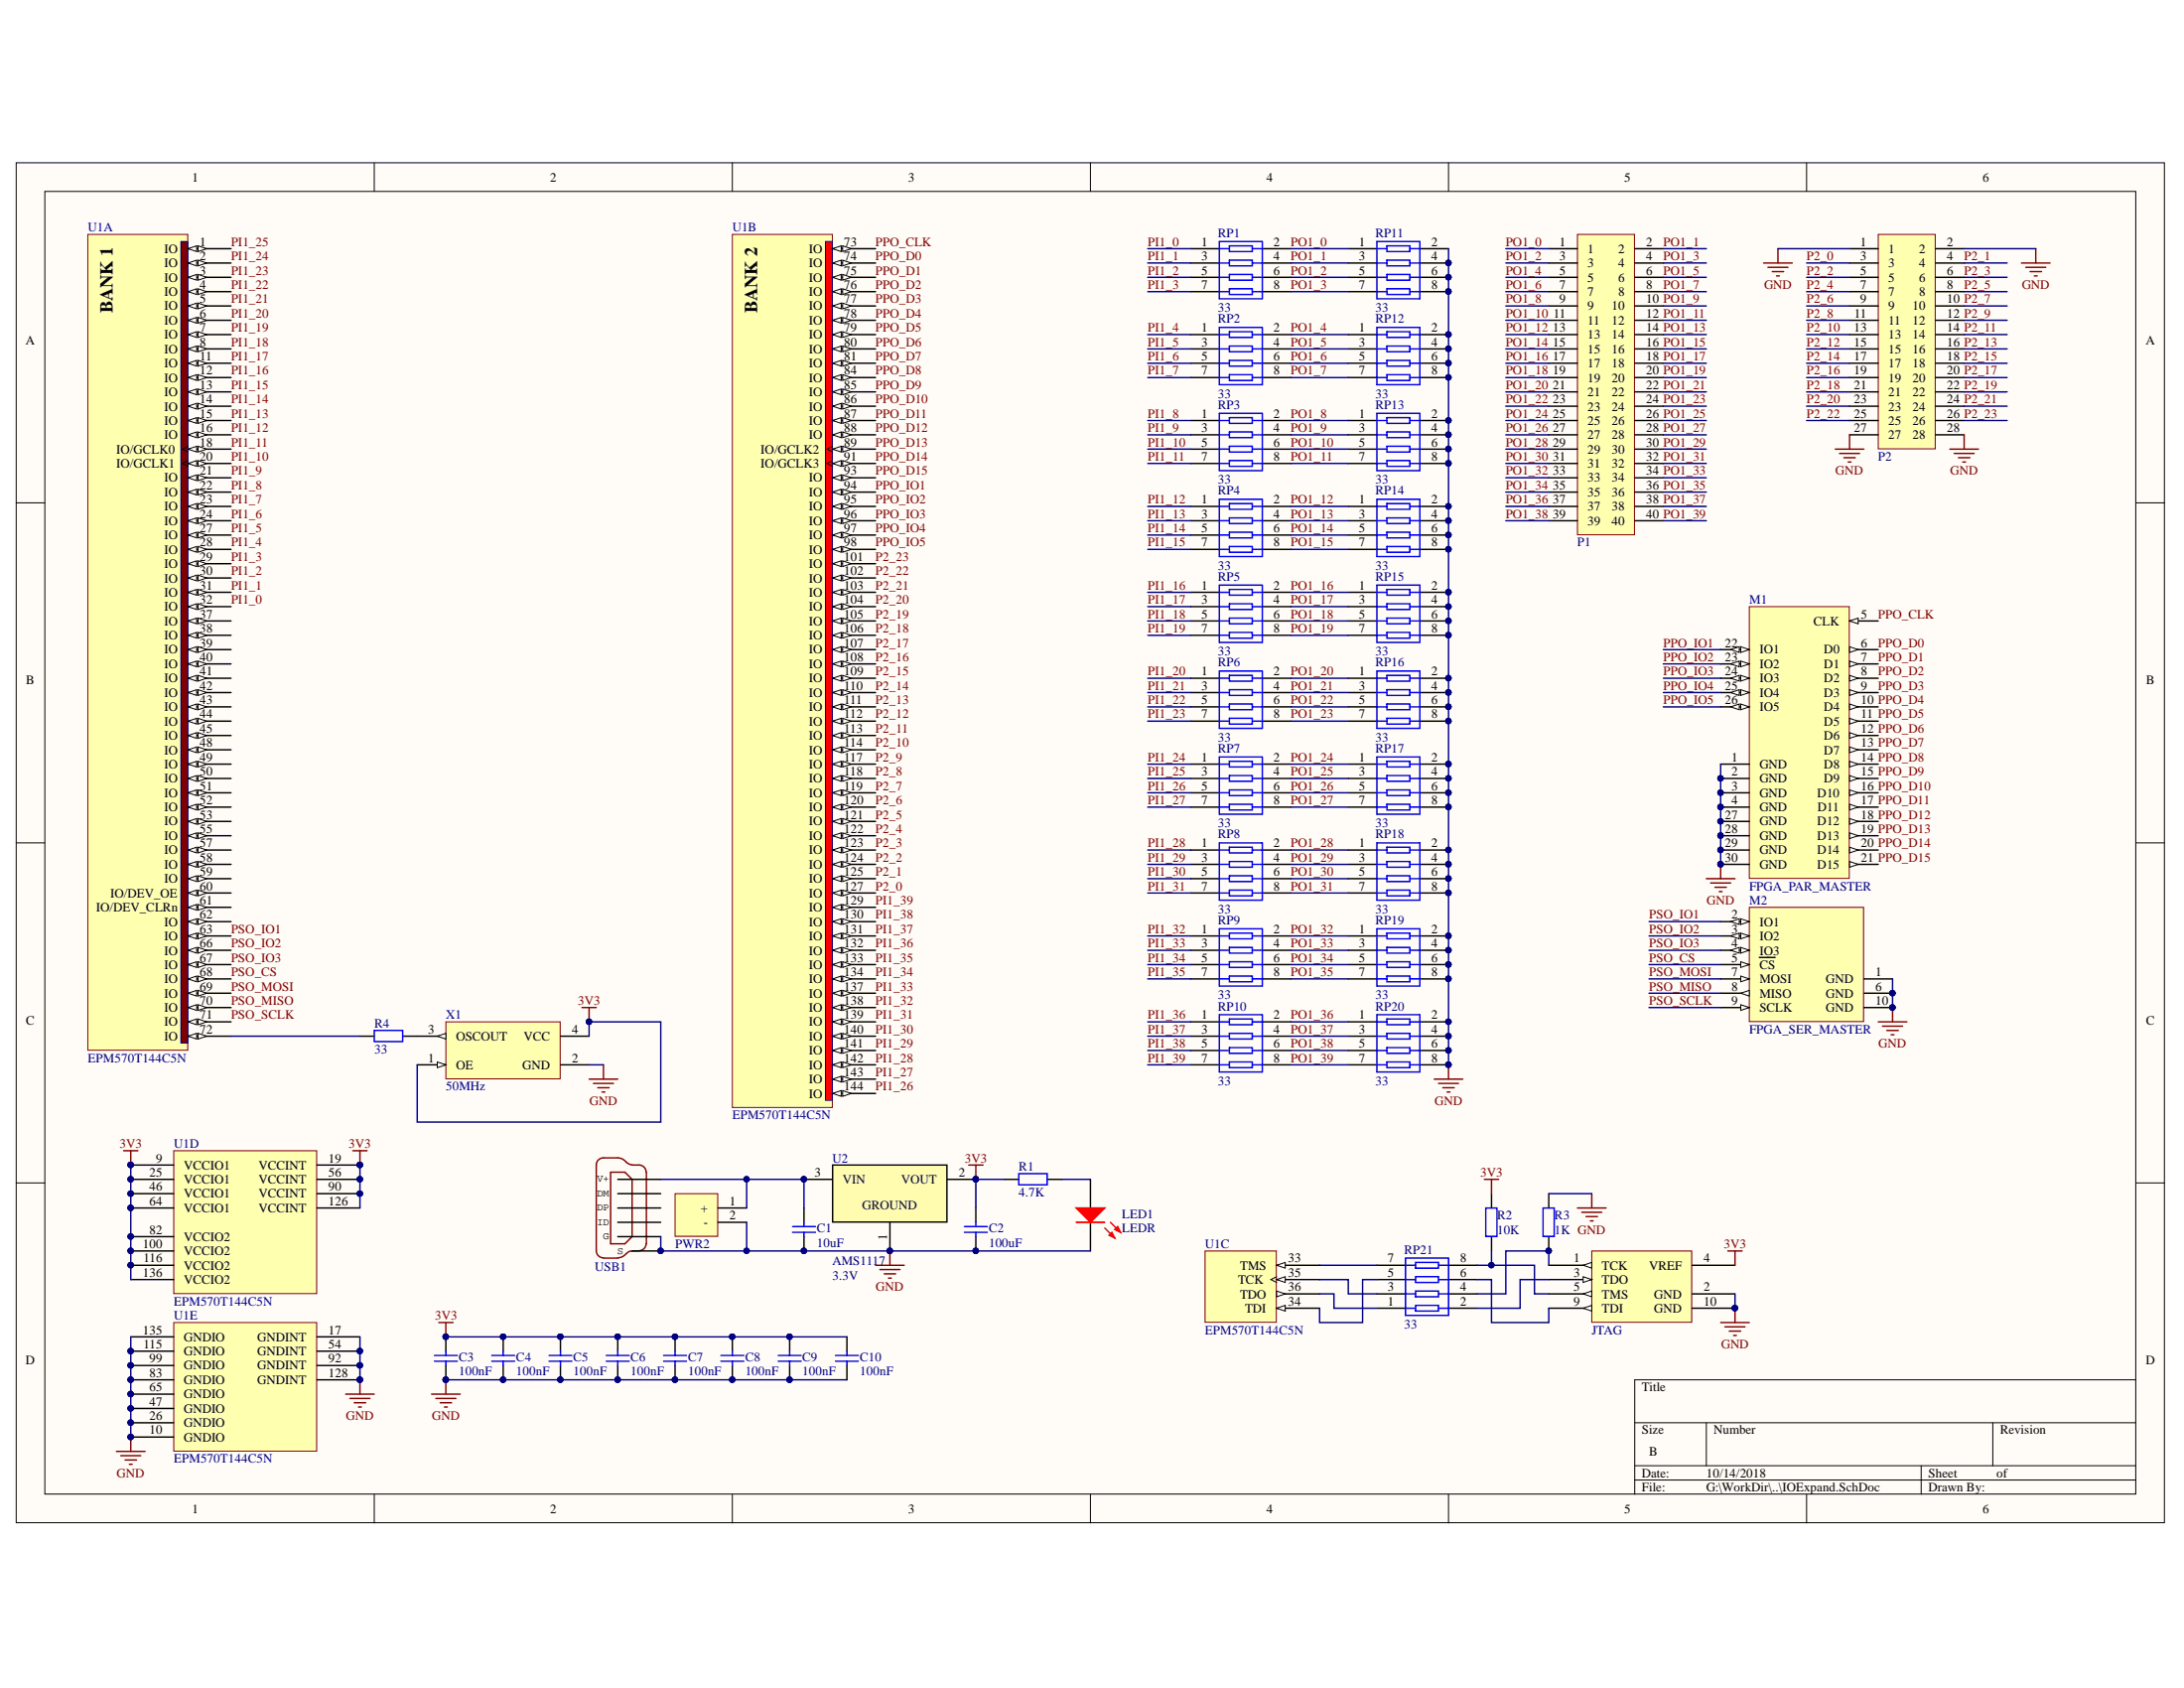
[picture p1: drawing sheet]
# Altium project IOExpand.PrjPCB
1 sheet, 46 parts. Net scope: global (net labels, ports and power ports of the same name join across sheets).
Board file: IOExpand.PcbDoc

## Sheet IOExpand.SchDoc
size B

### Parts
C1  value 10uF  [0805C]  (hidden comment: MLCC)
C2  value 100uF  [1206C]  (hidden comment: MLCC)
C3  value 100nF  [0603C]  (hidden comment: MLCC)
C4  value 100nF  [0603C]  (hidden comment: MLCC)
C5  value 100nF  [0603C]  (hidden comment: MLCC)
C6  value 100nF  [0603C]  (hidden comment: MLCC)
C7  value 100nF  [0603C]  (hidden comment: MLCC)
C8  value 100nF  [0603C]  (hidden comment: MLCC)
C9  value 100nF  [0603C]  (hidden comment: MLCC)
C10  value 100nF  [0603C]  (hidden comment: MLCC)
JTAG  JTAG_ALTERA  [JTAG10]  (value not drawn)
LED1  LEDR  [LED1206R]
M1  FPGA_PAR_MASTER  [IDC30]
M2  FPGA_SER_MASTER  [IDC10]
P1  Dual 20 pin port  [201S2X20]  (value not drawn)
P2  Dual 14 pin port  [201S2X14]  (value not drawn)
PWR2  WPORT2_PWR  [VH3.96-POWER-2P]  (value not drawn)
R1  value 4.7K  [0603R]  (hidden comment: Resistor)
R2  value 10K  [0603R]  (hidden comment: Resistor)
R3  value 1K  [0603R]  (hidden comment: Resistor)
R4  value 33  [0603R]  (hidden comment: Resistor)
RP1  value 33  [8P4R_0603]  (hidden comment: Res Pack)
RP2  value 33  [8P4R_0603]  (hidden comment: Res Pack)
RP3  value 33  [8P4R_0603]  (hidden comment: Res Pack)
RP4  value 33  [8P4R_0603]  (hidden comment: Res Pack)
RP5  value 33  [8P4R_0603]  (hidden comment: Res Pack)
RP6  value 33  [8P4R_0603]  (hidden comment: Res Pack)
RP7  value 33  [8P4R_0603]  (hidden comment: Res Pack)
RP8  value 33  [8P4R_0603]  (hidden comment: Res Pack)
RP9  value 33  [8P4R_0603]  (hidden comment: Res Pack)
RP10  value 33  [8P4R_0603]  (hidden comment: Res Pack)
RP11  value 33  [8P4R_0603]  (hidden comment: Res Pack)
RP12  value 33  [8P4R_0603]  (hidden comment: Res Pack)
RP13  value 33  [8P4R_0603]  (hidden comment: Res Pack)
RP14  value 33  [8P4R_0603]  (hidden comment: Res Pack)
RP15  value 33  [8P4R_0603]  (hidden comment: Res Pack)
RP16  value 33  [8P4R_0603]  (hidden comment: Res Pack)
RP17  value 33  [8P4R_0603]  (hidden comment: Res Pack)
RP18  value 33  [8P4R_0603]  (hidden comment: Res Pack)
RP19  value 33  [8P4R_0603]  (hidden comment: Res Pack)
RP20  value 33  [8P4R_0603]  (hidden comment: Res Pack)
RP21  value 33  [8P4R_0603]  (hidden comment: Res Pack)
U1  EPM570T144C5N  [TQFP144_N]  (parts A,B,C,D,E of 5)
U2  AMS1117  value 3.3V  [DCY4]
USB1  MICRO-USB  [USB-MICRO]  (value not drawn)
X1  value 50MHz  [XTAL-3225]  (hidden comment: Oscillator)

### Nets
3V3: C2.2 C3.2 C4.2 C5.2 C6.2 C7.2 C8.2 C9.2 C10.2 JTAG.4(VREF) R1.1 R2.2 U1.9(VCCIO1) U1.19(VCCINT) U1.25(VCCIO1) U1.46(VCCIO1) U1.56(VCCINT) U1.64(VCCIO1) U1.82(VCCIO2) U1.90(VCCINT) U1.100(VCCIO2) U1.116(VCCIO2) U1.126(VCCINT) U1.136(VCCIO2) U2.2(VOUT) X1.1(OE) X1.4(VCC)
GND: C1.1 C2.1 C3.1 C4.1 C5.1 C6.1 C7.1 C8.1 C9.1 C10.1 JTAG.2(GND) JTAG.10(GND) LED1.2(K) M1.1(GND) M1.2(GND) M1.3(GND) M1.4(GND) M1.27(GND) M1.28(GND) M1.29(GND) M1.30(GND) M2.1(GND) M2.6(GND) M2.10(GND) P2.1 P2.2 P2.27 P2.28 PWR2.2(-) R3.2 RP11.2 RP11.4 RP11.6 RP11.8 RP12.2 RP12.4 RP12.6 RP12.8 RP13.2 RP13.4 RP13.6 RP13.8 RP14.2 RP14.4 RP14.6 RP14.8 RP15.2 RP15.4 RP15.6 RP15.8 RP16.2 RP16.4 RP16.6 RP16.8 RP17.2 RP17.4 RP17.6 RP17.8 RP18.2 RP18.4 RP18.6 RP18.8 RP19.2 RP19.4 RP19.6 RP19.8 RP20.2 RP20.4 RP20.6 RP20.8 U1.10(GNDIO) U1.17(GNDINT) U1.26(GNDIO) U1.47(GNDIO) U1.54(GNDINT) U1.65(GNDIO) U1.83(GNDIO) U1.92(GNDINT) U1.99(GNDIO) U1.115(GNDIO) U1.128(GNDINT) U1.135(GNDIO) U2.1(GROUND) USB1.1(G) USB1.6(S) X1.2(GND)
P2_0: P2.3 U1.127(IO)
P2_1: P2.4 U1.125(IO)
P2_2: P2.5 U1.124(IO)
P2_3: P2.6 U1.123(IO)
P2_4: P2.7 U1.122(IO)
P2_5: P2.8 U1.121(IO)
P2_6: P2.9 U1.120(IO)
P2_7: P2.10 U1.119(IO)
P2_8: P2.11 U1.118(IO)
P2_9: P2.12 U1.117(IO)
P2_10: P2.13 U1.114(IO)
P2_11: P2.14 U1.113(IO)
P2_12: P2.15 U1.112(IO)
P2_13: P2.16 U1.111(IO)
P2_14: P2.17 U1.110(IO)
P2_15: P2.18 U1.109(IO)
P2_16: P2.19 U1.108(IO)
P2_17: P2.20 U1.107(IO)
P2_18: P2.21 U1.106(IO)
P2_19: P2.22 U1.105(IO)
P2_20: P2.23 U1.104(IO)
P2_21: P2.24 U1.103(IO)
P2_22: P2.25 U1.102(IO)
P2_23: P2.26 U1.101(IO)
PI1_0: RP1.1 U1.32(IO)
PI1_1: RP1.3 U1.31(IO)
PI1_2: RP1.5 U1.30(IO)
PI1_3: RP1.7 U1.29(IO)
PI1_4: RP2.1 U1.28(IO)
PI1_5: RP2.3 U1.27(IO)
PI1_6: RP2.5 U1.24(IO)
PI1_7: RP2.7 U1.23(IO)
PI1_8: RP3.1 U1.22(IO)
PI1_9: RP3.3 U1.21(IO)
PI1_10: RP3.5 U1.20(IO/GCLK1)
PI1_11: RP3.7 U1.18(IO/GCLK0)
PI1_12: RP4.1 U1.16(IO)
PI1_13: RP4.3 U1.15(IO)
PI1_14: RP4.5 U1.14(IO)
PI1_15: RP4.7 U1.13(IO)
PI1_16: RP5.1 U1.12(IO)
PI1_17: RP5.3 U1.11(IO)
PI1_18: RP5.5 U1.8(IO)
PI1_19: RP5.7 U1.7(IO)
PI1_20: RP6.1 U1.6(IO)
PI1_21: RP6.3 U1.5(IO)
PI1_22: RP6.5 U1.4(IO)
PI1_23: RP6.7 U1.3(IO)
PI1_24: RP7.1 U1.2(IO)
PI1_25: RP7.3 U1.1(IO)
PI1_26: RP7.5 U1.144(IO)
PI1_27: RP7.7 U1.143(IO)
PI1_28: RP8.1 U1.142(IO)
PI1_29: RP8.3 U1.141(IO)
PI1_30: RP8.5 U1.140(IO)
PI1_31: RP8.7 U1.139(IO)
PI1_32: RP9.1 U1.138(IO)
PI1_33: RP9.3 U1.137(IO)
PI1_34: RP9.5 U1.134(IO)
PI1_35: RP9.7 U1.133(IO)
PI1_36: RP10.1 U1.132(IO)
PI1_37: RP10.3 U1.131(IO)
PI1_38: RP10.5 U1.130(IO)
PI1_39: RP10.7 U1.129(IO)
PO1_0: P1.1 RP1.2 RP11.1
PO1_1: P1.2 RP1.4 RP11.3
PO1_2: P1.3 RP1.6 RP11.5
PO1_3: P1.4 RP1.8 RP11.7
PO1_4: P1.5 RP2.2 RP12.1
PO1_5: P1.6 RP2.4 RP12.3
PO1_6: P1.7 RP2.6 RP12.5
PO1_7: P1.8 RP2.8 RP12.7
PO1_8: P1.9 RP3.2 RP13.1
PO1_9: P1.10 RP3.4 RP13.3
PO1_10: P1.11 RP3.6 RP13.5
PO1_11: P1.12 RP3.8 RP13.7
PO1_12: P1.13 RP4.2 RP14.1
PO1_13: P1.14 RP4.4 RP14.3
PO1_14: P1.15 RP4.6 RP14.5
PO1_15: P1.16 RP4.8 RP14.7
PO1_16: P1.17 RP5.2 RP15.1
PO1_17: P1.18 RP5.4 RP15.3
PO1_18: P1.19 RP5.6 RP15.5
PO1_19: P1.20 RP5.8 RP15.7
PO1_20: P1.21 RP6.2 RP16.1
PO1_21: P1.22 RP6.4 RP16.3
PO1_22: P1.23 RP6.6 RP16.5
PO1_23: P1.24 RP6.8 RP16.7
PO1_24: P1.25 RP7.2 RP17.1
PO1_25: P1.26 RP7.4 RP17.3
PO1_26: P1.27 RP7.6 RP17.5
PO1_27: P1.28 RP7.8 RP17.7
PO1_28: P1.29 RP8.2 RP18.1
PO1_29: P1.30 RP8.4 RP18.3
PO1_30: P1.31 RP8.6 RP18.5
PO1_31: P1.32 RP8.8 RP18.7
PO1_32: P1.33 RP9.2 RP19.1
PO1_33: P1.34 RP9.4 RP19.3
PO1_34: P1.35 RP9.6 RP19.5
PO1_35: P1.36 RP9.8 RP19.7
PO1_36: P1.37 RP10.2 RP20.1
PO1_37: P1.38 RP10.4 RP20.3
PO1_38: P1.39 RP10.6 RP20.5
PO1_39: P1.40 RP10.8 RP20.7
PPO_CLK: M1.5(CLK) U1.73(IO)
PPO_D0: M1.6(D0) U1.74(IO)
PPO_D1: M1.7(D1) U1.75(IO)
PPO_D2: M1.8(D2) U1.76(IO)
PPO_D3: M1.9(D3) U1.77(IO)
PPO_D4: M1.10(D4) U1.78(IO)
PPO_D5: M1.11(D5) U1.79(IO)
PPO_D6: M1.12(D6) U1.80(IO)
PPO_D7: M1.13(D7) U1.81(IO)
PPO_D8: M1.14(D8) U1.84(IO)
PPO_D9: M1.15(D9) U1.85(IO)
PPO_D10: M1.16(D10) U1.86(IO)
PPO_D11: M1.17(D11) U1.87(IO)
PPO_D12: M1.18(D12) U1.88(IO)
PPO_D13: M1.19(D13) U1.89(IO/GCLK2)
PPO_D14: M1.20(D14) U1.91(IO/GCLK3)
PPO_D15: M1.21(D15) U1.93(IO)
PPO_IO1: M1.22(IO1) U1.94(IO)
PPO_IO2: M1.23(IO2) U1.95(IO)
PPO_IO3: M1.24(IO3) U1.96(IO)
PPO_IO4: M1.25(IO4) U1.97(IO)
PPO_IO5: M1.26(IO5) U1.98(IO)
PSO_CS: M2.5(~{CS}) U1.68(IO)
PSO_IO1: M2.2(IO1) U1.63(IO)
PSO_IO2: M2.3(IO2) U1.66(IO)
PSO_IO3: M2.4(IO3) U1.67(IO)
PSO_MISO: M2.8(MISO) U1.70(IO)
PSO_MOSI: M2.7(MOSI) U1.69(IO)
PSO_SCLK: M2.9(SCLK) U1.71(IO)
NetC1_2: C1.2 PWR2.1(+) U2.3(VIN) USB1.5(V+)
NetJTAG_1: JTAG.1(TCK) R3.1 RP21.4
NetJTAG_3: JTAG.3(TDO) RP21.2
NetJTAG_5: JTAG.5(TMS) R2.1 RP21.8
NetJTAG_9: JTAG.9(TDI) RP21.6
NetLED1_1: LED1.1(A) R1.2
NetR4_1: R4.1 U1.72(IO)
NetR4_2: R4.2 X1.3(OSCOUT)
NetRP21_1: RP21.1 U1.36(TDO)
NetRP21_3: RP21.3 U1.35(TCK)
NetRP21_5: RP21.5 U1.34(TDI)
NetRP21_7: RP21.7 U1.33(TMS)

Not connected (* = marked no-connect by the designer): U1 37(IO) 38(IO) 39(IO) 40(IO) 41(IO) 42(IO) 43(IO) 44(IO) 45(IO) 48(IO) 49(IO) 50(IO) 51(IO) 52(IO) 53(IO) 55(IO) 57(IO) 58(IO) 59(IO) 60(IO/DEV_OE) 61(IO/DEV_CLRn) 62(IO); USB1 2(ID) 3(DP) 4(DM)
